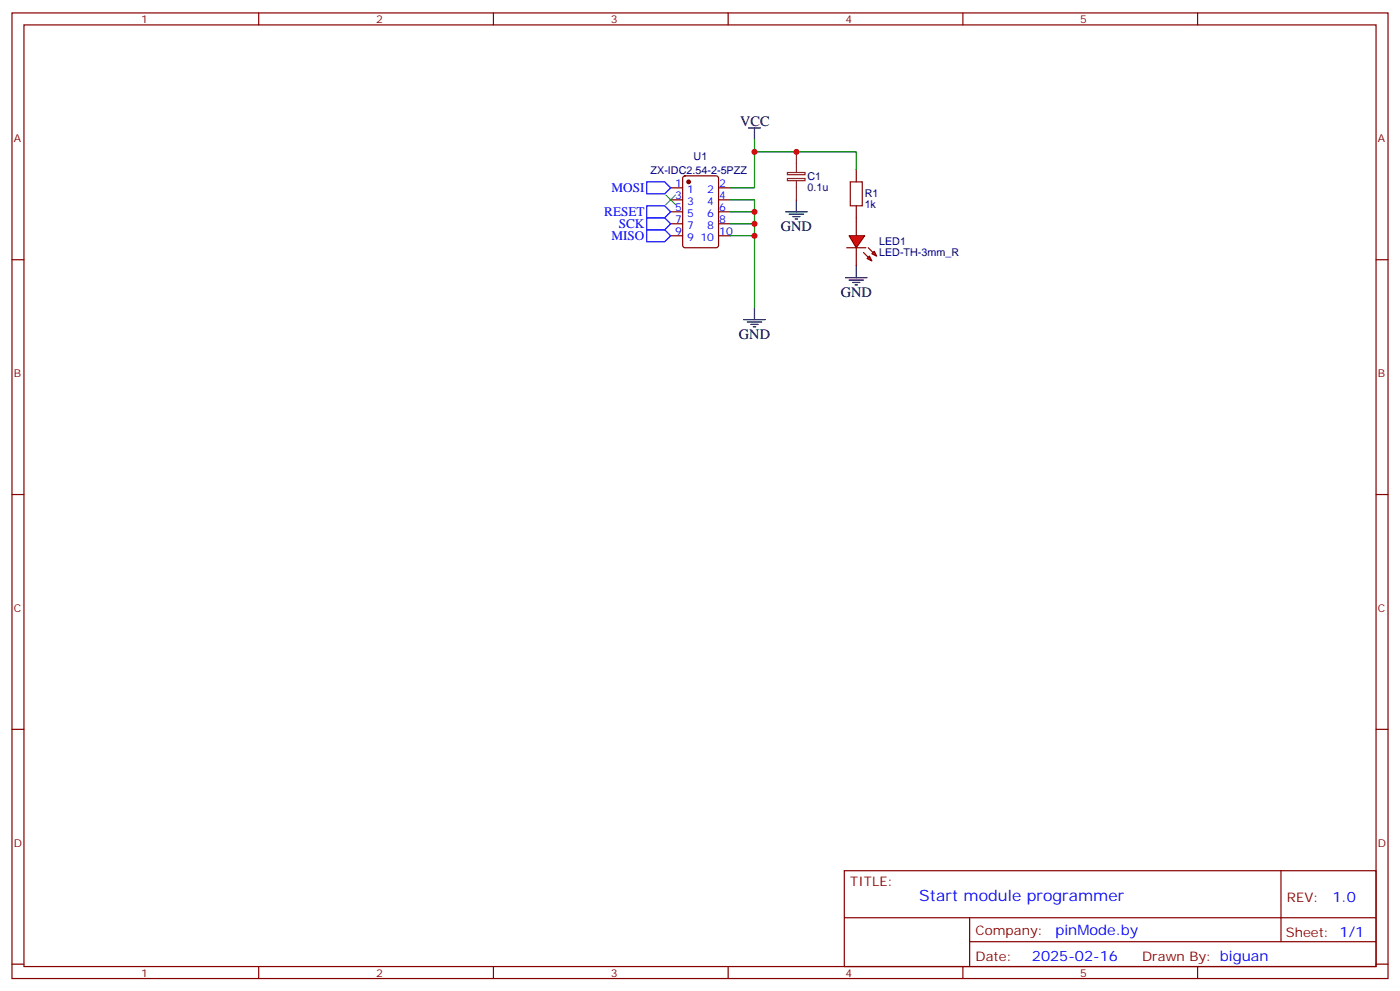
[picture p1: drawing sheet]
<svg xmlns="http://www.w3.org/2000/svg" width="412mm" height="292mm" viewBox="0 0 412 292" stroke-linecap="round" stroke-linejoin="round" font-family="sans-serif">
<g fill="none" stroke="#870000" stroke-width=".35">
<path d="M3.5 3.8h405.4v284.3h-405.4zM7.1 7.3h398.2v277.3h-398.2zM76.2 3.8v3.5M145.3 3.8v3.5M214.5 3.8v3.5M283.6 3.8v3.5M352.8 3.8v3.5M197.6 55.3h3.5M197.6 58.8h3.5M201.3 52l.5-.2h9.2l.6 .4 .1 20-.5 .7-9.4 .1-.7-.5v-20zM211.7 55.3h3.5M211.7 58.8h3.5"/>
<path d="M252.2 50v3.6M3.5 76.5h3.6M197.6 69.4h3.5M197.6 65.9h3.5M197.6 62.4h3.5M211.7 69.4h3.5M211.7 65.9h3.5M211.7 62.4h3.5M252.2 60.6v3.5M405.3 76.5h3.6M3.5 145.6h3.6M405.3 145.6h3.6"/>
<path d="M3.5 214.8h3.6M405.3 214.8h3.6M248.7 256.4h156.6v28.2h-156.6zM377.3 256.4v20.9M248.7 270.2h156.5M285.6 277.3h119.6M285.6 270.2v14.2M3.5 283.9h3.6M76.2 284.6v3.5M145.3 284.6v3.5M214.5 284.6v3.5M283.6 284.6v3.5"/>
<path d="M352.8 284.6v3.5M405.3 283.9h3.6"/>
</g>
<circle cx="202.8" cy="53.6" r=".53" fill="#870000" stroke="#870000" stroke-width=".35"/>
<path d="M250.5 53.6h3.5v7h-3.5z" fill="none" stroke="#a10000" stroke-width=".35"/>
<g fill="#f00" stroke="#870000" stroke-width=".35">
<path d="M250.1 69.4h4.6l-2.5 3.6z"/>
<path d="M249.4 73h5.7z"/>
</g>
<g fill="#870000" stroke="#870000" stroke-width=".35">
<path d="M255.8 73l1.4 1.4z"/>
<path d="M254.4 74.4l1.4 1.4z"/>
</g>
<g fill="#f00" stroke="#870000" stroke-width=".35">
<path d="M256.8 74.7l.7-.7 .7 1.4z"/>
<path d="M255.4 76.1l.7-.7 .7 1.4z"/>
</g>
<path d="M252.2 64.1v5.3M252.2 73v5.2" fill="none" stroke="#870000" stroke-width=".35"/>
<g fill="none" stroke="#000" stroke-width=".35">
<path d="M220.5 37.7h3.5M222.2 37.7v3.5M234.6 58.8v3.6M231.4 62.4h6.4M232.5 63.1h4.2M233.5 63.8h2.2M234.2 64.5h.7M252.2 78.2v3.6M219.1 94.1h6.3M220.1 94.8h4.3M221.2 95.5h2.1M221.9 96.2h.7"/>
<path d="M222.2 90.6v3.5M249.1 81.8h6.3M250.1 82.5h4.3M251.2 83.2h2.1M251.9 83.9h.7"/>
</g>
<path d="M215.2 58.8h7v3.6M222.2 41.2v14.1h-7M222.2 44.7h30v5.3M215.2 69.4h7v21.2M215.2 65.9h7v3.5M215.2 62.4h7v3.5" fill="none" stroke="#008700" stroke-width=".35"/>
<path d="M190.5 53.6h5.3l1.8 1.7-1.8 1.8h-5.3zM190.5 60.6h5.3l1.8 1.8-1.8 1.7h-5.3zM190.5 64.1h5.3l1.8 1.8-1.8 1.8h-5.3zM190.5 67.7h5.3l1.8 1.7-1.8 1.8h-5.3z" fill="none" stroke="#00f" stroke-width=".35"/>
<path d="M196.1 57.4l2.9 2.9M199 57.4l-2.9 2.9" fill="none" stroke="#3c3" stroke-width=".35"/>
<path d="M232 50.8h5.1v.6h-5.1zM232 52.6h5.1v.6h-5.1zM234.6 44.7v6M234.6 53.2v5.6" fill="none" stroke="#8c2424" stroke-width=".35"/>
<g fill="#c00">
<circle cx="222.3" cy="69.4" r=".88"/>
<circle cx="222.3" cy="65.9" r=".88"/>
<circle cx="222.3" cy="62.4" r=".88"/>
<circle cx="222.3" cy="44.7" r=".88"/>
<circle cx="234.6" cy="44.7" r=".88"/>
</g>
<text font-size="4.6" fill="#00f" x="270.8" y="265.4">Start module programmer</text>
<g font-size="4.2">
<text x="218" y="37">VCC</text>
<text x="230" y="68">GND</text>
<text x="247.6" y="87.4">GND</text>
<text x="217.7" y="99.8">GND</text>
</g>
<g font-size="4.2" fill="#00f">
<text x="392.5" y="265.7">1.0</text>
<text x="310.9" y="275.2">pinMode.by</text>
<text x="304" y="283">2025-02-16</text>
</g>
<g font-size="3.9" fill="#00f">
<text x="180.1" y="56.6">MOSI</text>
<text x="178" y="63.6">RESET</text>
<text x="180.1" y="70.7">MISO</text>
<text x="182.3" y="67.2">SCK</text>
</g>
<g font-size="3.9" fill="#800">
<text x="250.5" y="261">TITLE:</text>
<text x="379.1" y="265.7">REV:</text>
<text x="287.4" y="275.2">Company:</text>
<text x="378.7" y="275.8">Sheet: 1/1</text>
<text x="287.4" y="282.9">Date:</text>
<text x="336.4" y="282.9">Drawn By: biguan</text>
</g>
<g font-size="3.2" fill="#800">
<text x="41.6" y="6.8">1</text>
<text x="110.8" y="6.8">2</text>
<text x="179.9" y="6.8">3</text>
<text x="249.1" y="6.8">4</text>
<text x="318.2" y="6.8">5</text>
<text x="4.1" y="41.9">A</text>
<text x="405.9" y="41.9">A</text>
<text x="4.1" y="111.1">B</text>
<text x="405.9" y="111.1">B</text>
<text x="4.1" y="180.2">C</text>
<text x="405.9" y="180.2">C</text>
<text x="4.1" y="249.3">D</text>
<text x="405.9" y="249.3">D</text>
<text x="41.6" y="287.6">1</text>
<text x="110.8" y="287.6">2</text>
<text x="179.9" y="287.6">3</text>
<text x="249.1" y="287.6">4</text>
<text x="318.2" y="287.6">5</text>
</g>
<g font-size="3.2" fill="#000080">
<text x="204.3" y="47.3">U1</text>
<text x="191.6" y="51.2">ZX-IDC2.54-2-5PZZ</text>
<text x="237.8" y="52.9">C1</text>
<text x="237.8" y="56.2">0.1u</text>
<text x="254.7" y="58.1">R1</text>
<text x="254.7" y="61.3">1k</text>
<text x="258.9" y="75.4">LED-TH-3mm_R</text>
<text x="258.9" y="72.2">LED1</text>
</g>
<g font-size="3.2" fill="#00f">
<text x="198.9" y="55">1</text>
<text x="198.9" y="58.5">3</text>
<text x="202.4" y="56.7">1</text>
<text x="208.3" y="56.7">2</text>
<text x="211.8" y="58.5">4</text>
<text x="211.8" y="55">2</text>
<text x="198.9" y="62">5</text>
<text x="198.9" y="65.5">7</text>
<text x="202.4" y="60.3">3</text>
<text x="202.4" y="63.8">5</text>
<text x="208.3" y="63.8">6</text>
<text x="208.3" y="60.3">4</text>
<text x="211.8" y="65.5">8</text>
<text x="211.8" y="62">6</text>
<text x="198.9" y="69.1">9</text>
<text x="202.4" y="67.3">7</text>
<text x="202.4" y="70.8">9</text>
<text x="206.3" y="70.8">10</text>
<text x="208.3" y="67.3">8</text>
<text x="211.8" y="69.1">10</text>
</g>
</svg>
